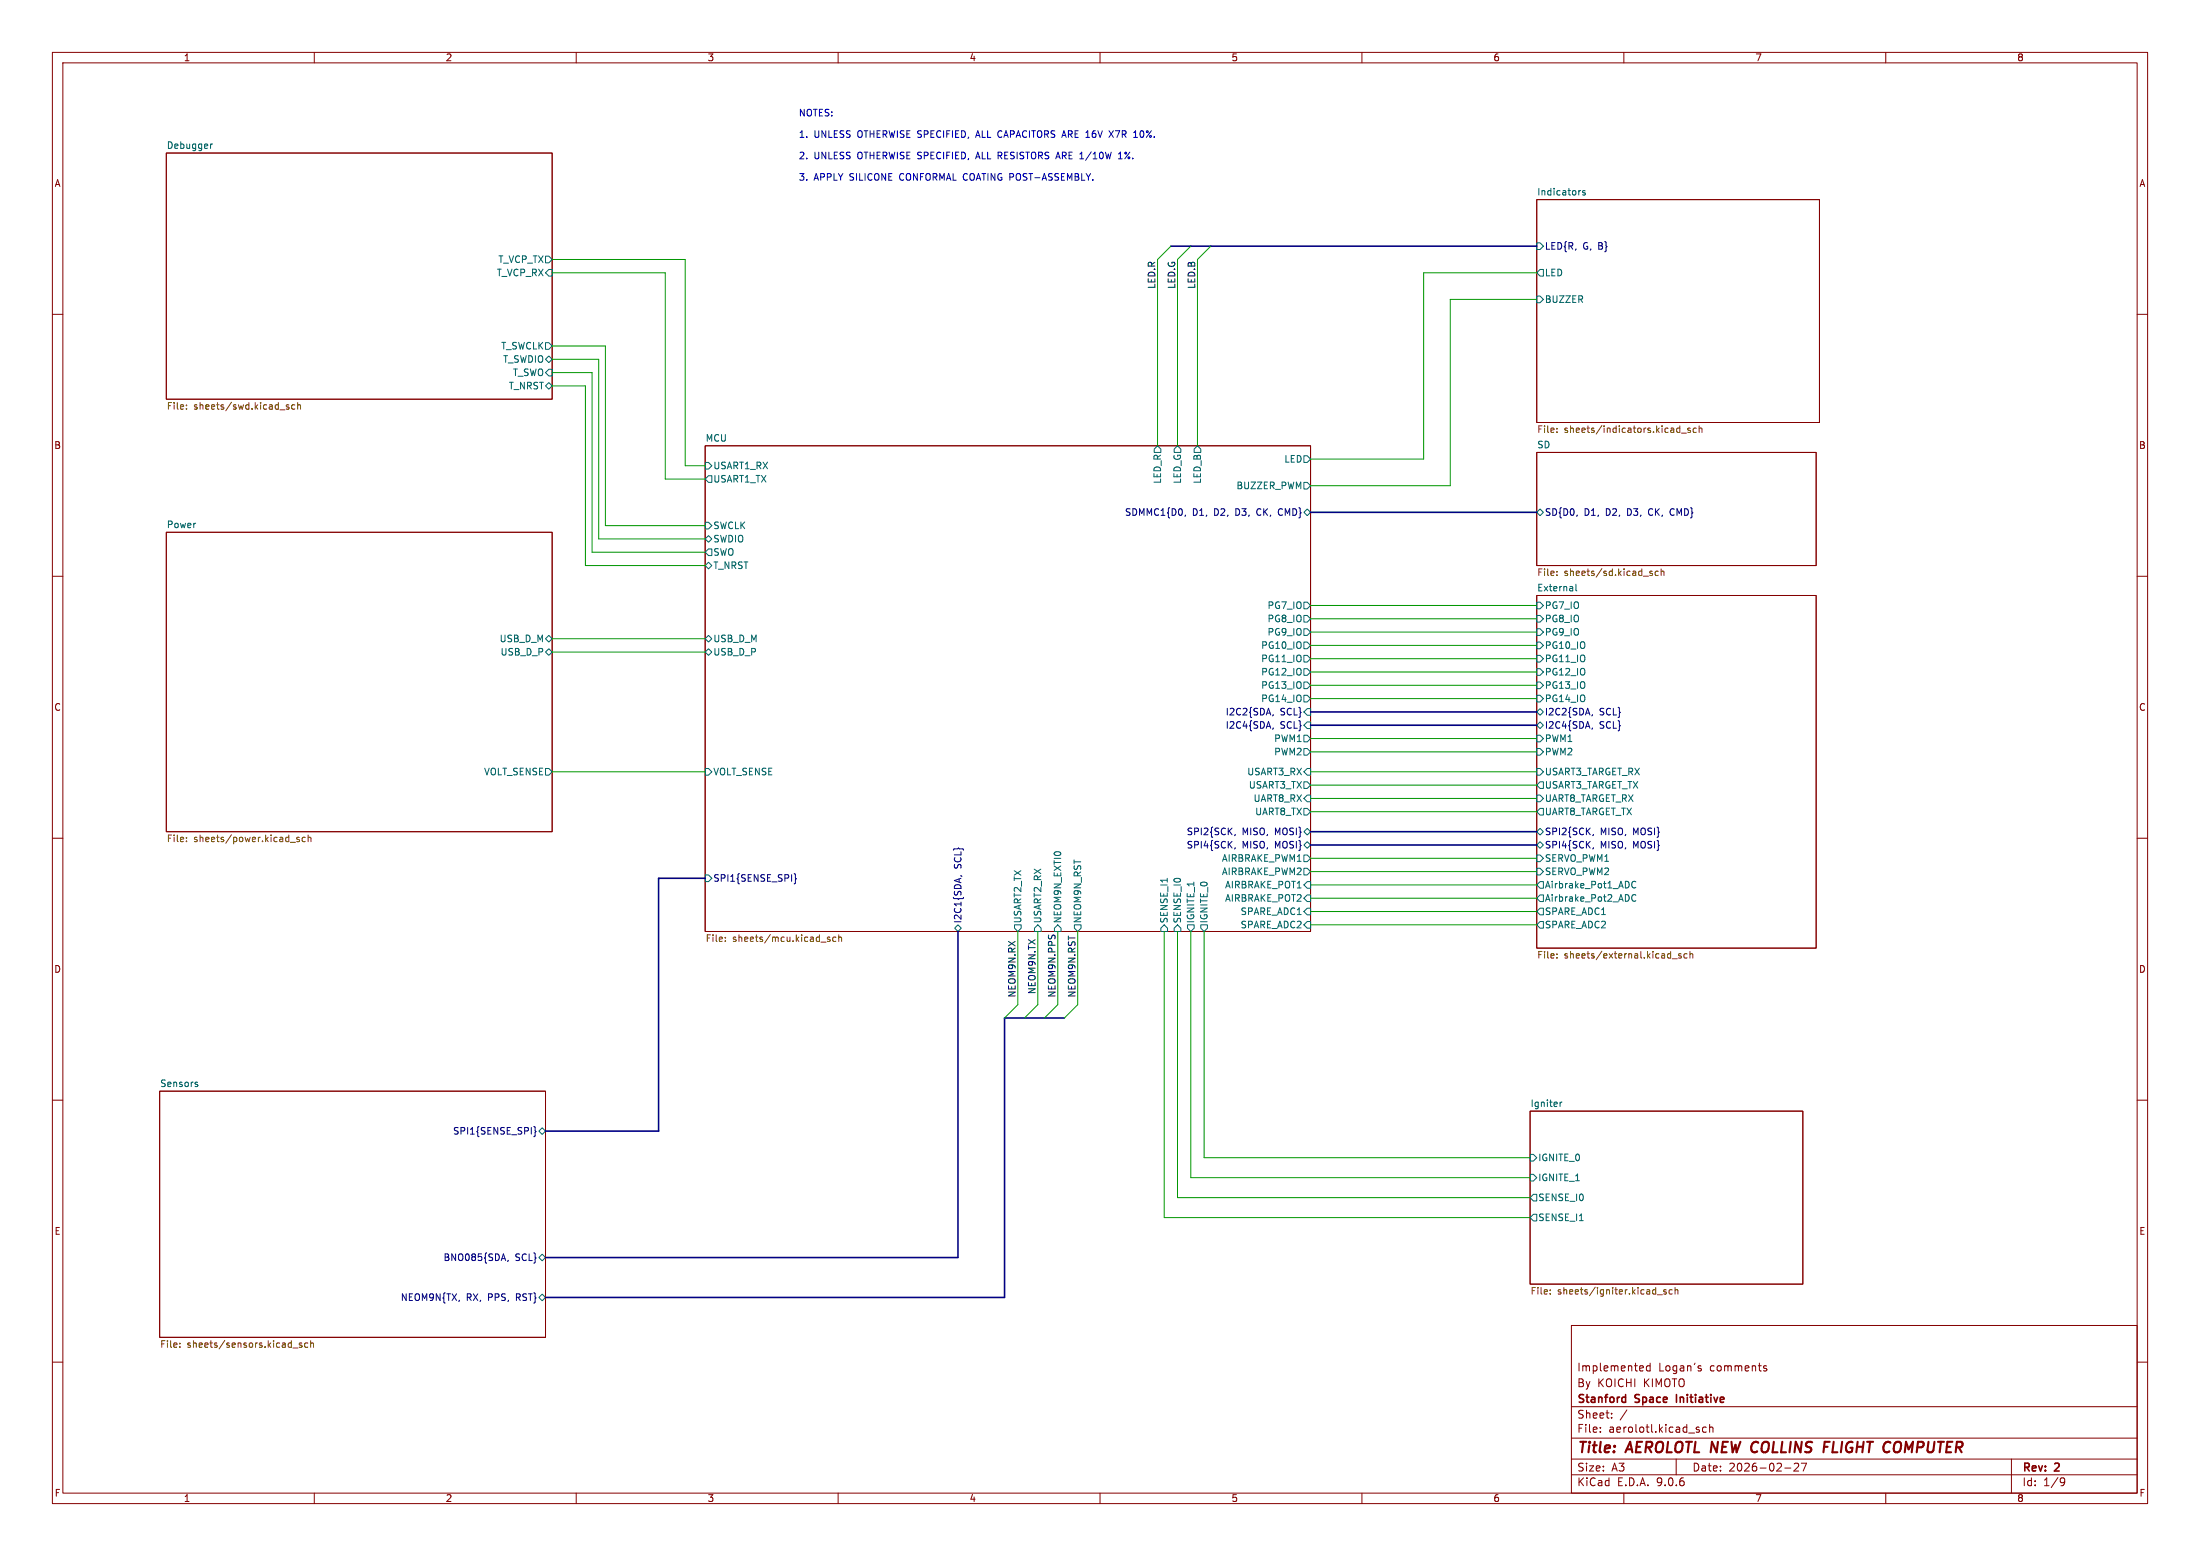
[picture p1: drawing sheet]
(kicad_sch
 (version 20250114)
 (generator "eeschema")
 (generator_version "9.0")
 (paper "A3")
 (title_block
  (title "AEROLOTL NEW COLLINS FLIGHT COMPUTER")
  (date "2026-02-27")
  (rev "2")
  (company "Stanford Space Initiative")
  (comment 1 "By KOICHI KIMOTO")
  (comment 2 "Implemented Logan's comments"))
 (lib_symbols)
 (bus_alias "SENSE_SPI"
  (members "SCK" "MISO" "MOSI" "CS_345" "CS_375" "CS_BMP" "INT_345" "INT_375"
   "INT_BMP" "CS_IMU_ACC" "CS_IMU_GYRO" "INT_IMU_ACC" "INT_IMU_GYRO"))
 (text "NOTES:\n\n1. UNLESS OTHERWISE SPECIFIED, ALL CAPACITORS ARE 16V X7R 10%.\n\n2. UNLESS OTHERWISE SPECIFIED, ALL RESISTORS ARE 1/10W 1%.\n\n3. APPLY SILICONE CONFORMAL COATING POST-ASSEMBLY."
  (exclude_from_sim no)
  (at 152.4 27.94 0)
  (effects (font (size 1.27 1.27)) (justify left)))
 (bus_entry
  (at 227.33 46.99)
  (size -2.54 2.54)
  (stroke (width 0) (type default)))
 (bus_entry
  (at 203.2 194.31)
  (size 2.54 -2.54)
  (stroke (width 0) (type default)))
 (bus_entry
  (at 231.14 46.99)
  (size -2.54 2.54)
  (stroke (width 0) (type default)))
 (bus_entry
  (at 191.77 194.31)
  (size 2.54 -2.54)
  (stroke (width 0) (type default)))
 (bus_entry
  (at 199.39 194.31)
  (size 2.54 -2.54)
  (stroke (width 0) (type default)))
 (bus_entry
  (at 195.58 194.31)
  (size 2.54 -2.54)
  (stroke (width 0) (type default)))
 (bus_entry
  (at 223.52 46.99)
  (size -2.54 2.54)
  (stroke (width 0) (type default)))
 (wire
  (pts (xy 250.19 118.11) (xy 293.37 118.11))
  (stroke (width 0) (type default)))
 (wire
  (pts (xy 250.19 115.57) (xy 293.37 115.57))
  (stroke (width 0) (type default)))
 (wire
  (pts (xy 194.31 177.8) (xy 194.31 191.77))
  (stroke (width 0) (type default)))
 (wire
  (pts (xy 229.87 220.98) (xy 292.1 220.98))
  (stroke (width 0) (type default)))
 (wire
  (pts (xy 250.19 120.65) (xy 293.37 120.65))
  (stroke (width 0) (type default)))
 (bus
  (pts (xy 250.19 138.43) (xy 293.37 138.43))
  (stroke (width 0) (type default)))
 (wire
  (pts (xy 201.93 177.8) (xy 201.93 191.77))
  (stroke (width 0) (type default)))
 (bus
  (pts (xy 250.19 158.75) (xy 293.37 158.75))
  (stroke (width 0) (type default)))
 (wire
  (pts (xy 276.86 57.15) (xy 293.37 57.15))
  (stroke (width 0) (type default)))
 (bus
  (pts (xy 191.77 194.31) (xy 191.77 247.65))
  (stroke (width 0) (type default)))
 (bus
  (pts (xy 223.52 46.99) (xy 227.33 46.99))
  (stroke (width 0) (type default)))
 (wire
  (pts (xy 250.19 152.4) (xy 293.37 152.4))
  (stroke (width 0) (type default)))
 (wire
  (pts (xy 250.19 171.45) (xy 293.37 171.45))
  (stroke (width 0) (type default)))
 (wire
  (pts (xy 250.19 87.63) (xy 271.78 87.63))
  (stroke (width 0) (type default)))
 (bus
  (pts (xy 250.19 97.79) (xy 293.37 97.79))
  (stroke (width 0) (type default)))
 (wire
  (pts (xy 250.19 125.73) (xy 293.37 125.73))
  (stroke (width 0) (type default)))
 (wire
  (pts (xy 114.3 102.87) (xy 114.3 68.58))
  (stroke (width 0) (type default)))
 (bus
  (pts (xy 250.19 135.89) (xy 293.37 135.89))
  (stroke (width 0) (type default)))
 (wire
  (pts (xy 250.19 123.19) (xy 293.37 123.19))
  (stroke (width 0) (type default)))
 (wire
  (pts (xy 205.74 177.8) (xy 205.74 191.77))
  (stroke (width 0) (type default)))
 (wire
  (pts (xy 115.57 66.04) (xy 115.57 100.33))
  (stroke (width 0) (type default)))
 (wire
  (pts (xy 105.41 71.12) (xy 113.03 71.12))
  (stroke (width 0) (type default)))
 (wire
  (pts (xy 250.19 166.37) (xy 293.37 166.37))
  (stroke (width 0) (type default)))
 (wire
  (pts (xy 105.41 66.04) (xy 115.57 66.04))
  (stroke (width 0) (type default)))
 (wire
  (pts (xy 105.41 147.32) (xy 134.62 147.32))
  (stroke (width 0) (type default)))
 (bus
  (pts (xy 125.73 215.9) (xy 125.73 167.64))
  (stroke (width 0) (type default)))
 (wire
  (pts (xy 115.57 100.33) (xy 134.62 100.33))
  (stroke (width 0) (type default)))
 (wire
  (pts (xy 105.41 52.07) (xy 127 52.07))
  (stroke (width 0) (type default)))
 (bus
  (pts (xy 104.14 247.65) (xy 191.77 247.65))
  (stroke (width 0) (type default)))
 (wire
  (pts (xy 222.25 177.8) (xy 222.25 232.41))
  (stroke (width 0) (type default)))
 (wire
  (pts (xy 114.3 68.58) (xy 105.41 68.58))
  (stroke (width 0) (type default)))
 (wire
  (pts (xy 134.62 102.87) (xy 114.3 102.87))
  (stroke (width 0) (type default)))
 (wire
  (pts (xy 224.79 177.8) (xy 224.79 228.6))
  (stroke (width 0) (type default)))
 (wire
  (pts (xy 250.19 92.71) (xy 276.86 92.71))
  (stroke (width 0) (type default)))
 (bus
  (pts (xy 195.58 194.31) (xy 199.39 194.31))
  (stroke (width 0) (type default)))
 (wire
  (pts (xy 250.19 173.99) (xy 293.37 173.99))
  (stroke (width 0) (type default)))
 (bus
  (pts (xy 231.14 46.99) (xy 293.37 46.99))
  (stroke (width 0) (type default)))
 (bus
  (pts (xy 199.39 194.31) (xy 203.2 194.31))
  (stroke (width 0) (type default)))
 (wire
  (pts (xy 113.03 71.12) (xy 113.03 105.41))
  (stroke (width 0) (type default)))
 (wire
  (pts (xy 250.19 154.94) (xy 293.37 154.94))
  (stroke (width 0) (type default)))
 (bus
  (pts (xy 125.73 167.64) (xy 134.62 167.64))
  (stroke (width 0) (type default)))
 (wire
  (pts (xy 229.87 177.8) (xy 229.87 220.98))
  (stroke (width 0) (type default)))
 (wire
  (pts (xy 105.41 121.92) (xy 134.62 121.92))
  (stroke (width 0) (type default)))
 (wire
  (pts (xy 113.03 105.41) (xy 134.62 105.41))
  (stroke (width 0) (type default)))
 (wire
  (pts (xy 111.76 73.66) (xy 105.41 73.66))
  (stroke (width 0) (type default)))
 (wire
  (pts (xy 228.6 49.53) (xy 228.6 85.09))
  (stroke (width 0) (type default)))
 (wire
  (pts (xy 111.76 107.95) (xy 111.76 73.66))
  (stroke (width 0) (type default)))
 (wire
  (pts (xy 250.19 130.81) (xy 293.37 130.81))
  (stroke (width 0) (type default)))
 (wire
  (pts (xy 250.19 133.35) (xy 293.37 133.35))
  (stroke (width 0) (type default)))
 (wire
  (pts (xy 224.79 49.53) (xy 224.79 85.09))
  (stroke (width 0) (type default)))
 (wire
  (pts (xy 224.79 228.6) (xy 292.1 228.6))
  (stroke (width 0) (type default)))
 (wire
  (pts (xy 220.98 49.53) (xy 220.98 85.09))
  (stroke (width 0) (type default)))
 (wire
  (pts (xy 250.19 168.91) (xy 293.37 168.91))
  (stroke (width 0) (type default)))
 (wire
  (pts (xy 222.25 232.41) (xy 292.1 232.41))
  (stroke (width 0) (type default)))
 (bus
  (pts (xy 227.33 46.99) (xy 231.14 46.99))
  (stroke (width 0) (type default)))
 (wire
  (pts (xy 250.19 149.86) (xy 293.37 149.86))
  (stroke (width 0) (type default)))
 (wire
  (pts (xy 105.41 49.53) (xy 130.81 49.53))
  (stroke (width 0) (type default)))
 (wire
  (pts (xy 227.33 177.8) (xy 227.33 224.79))
  (stroke (width 0) (type default)))
 (wire
  (pts (xy 250.19 140.97) (xy 293.37 140.97))
  (stroke (width 0) (type default)))
 (bus
  (pts (xy 191.77 194.31) (xy 195.58 194.31))
  (stroke (width 0) (type default)))
 (bus
  (pts (xy 104.14 215.9) (xy 125.73 215.9))
  (stroke (width 0) (type default)))
 (wire
  (pts (xy 198.12 177.8) (xy 198.12 191.77))
  (stroke (width 0) (type default)))
 (wire
  (pts (xy 276.86 92.71) (xy 276.86 57.15))
  (stroke (width 0) (type default)))
 (wire
  (pts (xy 130.81 49.53) (xy 130.81 88.9))
  (stroke (width 0) (type default)))
 (wire
  (pts (xy 250.19 147.32) (xy 293.37 147.32))
  (stroke (width 0) (type default)))
 (wire
  (pts (xy 250.19 163.83) (xy 293.37 163.83))
  (stroke (width 0) (type default)))
 (wire
  (pts (xy 105.41 124.46) (xy 134.62 124.46))
  (stroke (width 0) (type default)))
 (wire
  (pts (xy 130.81 88.9) (xy 134.62 88.9))
  (stroke (width 0) (type default)))
 (bus
  (pts (xy 250.19 161.29) (xy 293.37 161.29))
  (stroke (width 0) (type default)))
 (wire
  (pts (xy 271.78 52.07) (xy 293.37 52.07))
  (stroke (width 0) (type default)))
 (wire
  (pts (xy 227.33 224.79) (xy 292.1 224.79))
  (stroke (width 0) (type default)))
 (wire
  (pts (xy 134.62 107.95) (xy 111.76 107.95))
  (stroke (width 0) (type default)))
 (wire
  (pts (xy 250.19 128.27) (xy 293.37 128.27))
  (stroke (width 0) (type default)))
 (wire
  (pts (xy 127 52.07) (xy 127 91.44))
  (stroke (width 0) (type default)))
 (wire
  (pts (xy 250.19 143.51) (xy 293.37 143.51))
  (stroke (width 0) (type default)))
 (wire
  (pts (xy 271.78 87.63) (xy 271.78 52.07))
  (stroke (width 0) (type default)))
 (wire
  (pts (xy 127 91.44) (xy 134.62 91.44))
  (stroke (width 0) (type default)))
 (wire
  (pts (xy 250.19 176.53) (xy 293.37 176.53))
  (stroke (width 0) (type default)))
 (label "NEOM9N.PPS"
  (at 201.93 190.5 90)
  (effects (font (size 1.27 1.27)) (justify left bottom)))
 (label "LED.B"
  (at 228.6 55.245 90)
  (effects (font (size 1.27 1.27)) (justify left bottom)))
 (label "LED.G"
  (at 224.79 55.245 90)
  (effects (font (size 1.27 1.27)) (justify left bottom)))
 (label "NEOM9N.RST"
  (at 205.74 190.5 90)
  (effects (font (size 1.27 1.27)) (justify left bottom)))
 (label "NEOM9N.TX"
  (at 198.12 189.865 90)
  (effects (font (size 1.27 1.27)) (justify left bottom)))
 (label "LED.R"
  (at 220.98 55.245 90)
  (effects (font (size 1.27 1.27)) (justify left bottom)))
 (label "NEOM9N.RX"
  (at 194.31 190.5 90)
  (effects (font (size 1.27 1.27)) (justify left bottom)))
 (sheet
  (at 31.75 29.21)
  (size 73.66 46.99)
  (exclude_from_sim no)
  (in_bom yes)
  (on_board yes)
  (dnp no)
  (fields_autoplaced yes)
  (stroke (width 0.1524) (type solid))
  (fill (color 0 0 0 0.0000))
  (property "Sheetname" "Debugger" (at 31.75 28.4984 0) (effects (font (size 1.27 1.27)) (justify left bottom)))
  (property "Sheetfile" "sheets/swd.kicad_sch" (at 31.75 76.7846 0) (effects (font (size 1.27 1.27)) (justify left top)))
  (pin "T_VCP_RX" input (at 105.41 52.07 0) (effects (font (size 1.27 1.27)) (justify right)))
  (pin "T_VCP_TX" output (at 105.41 49.53 0) (effects (font (size 1.27 1.27)) (justify right)))
  (pin "T_SWCLK" output (at 105.41 66.04 0) (effects (font (size 1.27 1.27)) (justify right)))
  (pin "T_SWDIO" bidirectional (at 105.41 68.58 0) (effects (font (size 1.27 1.27)) (justify right)))
  (pin "T_SWO" input (at 105.41 71.12 0) (effects (font (size 1.27 1.27)) (justify right)))
  (pin "T_NRST" bidirectional (at 105.41 73.66 0) (effects (font (size 1.27 1.27)) (justify right))))
 (sheet
  (at 293.37 86.36)
  (size 53.34 21.59)
  (exclude_from_sim no)
  (in_bom yes)
  (on_board yes)
  (dnp no)
  (fields_autoplaced yes)
  (stroke (width 0.1524) (type solid))
  (fill (color 0 0 0 0.0000))
  (property "Sheetname" "SD" (at 293.37 85.6484 0) (effects (font (size 1.27 1.27)) (justify left bottom)))
  (property "Sheetfile" "sheets/sd.kicad_sch" (at 293.37 108.5346 0) (effects (font (size 1.27 1.27)) (justify left top)))
  (pin "SD{D0, D1, D2, D3, CK, CMD}" bidirectional (at 293.37 97.79 180) (effects (font (size 1.27 1.27)) (justify left))))
 (sheet
  (at 292.1 212.09)
  (size 52.07 33.02)
  (exclude_from_sim no)
  (in_bom yes)
  (on_board yes)
  (dnp no)
  (fields_autoplaced yes)
  (stroke (width 0.1524) (type solid))
  (fill (color 0 0 0 0.0000))
  (property "Sheetname" "Igniter" (at 292.1 211.3784 0) (effects (font (size 1.27 1.27)) (justify left bottom)))
  (property "Sheetfile" "sheets/igniter.kicad_sch" (at 292.1 245.6946 0) (effects (font (size 1.27 1.27)) (justify left top)))
  (pin "IGNITE_0" input (at 292.1 220.98 180) (effects (font (size 1.27 1.27)) (justify left)))
  (pin "IGNITE_1" input (at 292.1 224.79 180) (effects (font (size 1.27 1.27)) (justify left)))
  (pin "SENSE_I0" output (at 292.1 228.6 180) (effects (font (size 1.27 1.27)) (justify left)))
  (pin "SENSE_I1" output (at 292.1 232.41 180) (effects (font (size 1.27 1.27)) (justify left))))
 (sheet
  (at 293.37 113.665)
  (size 53.34 67.31)
  (exclude_from_sim no)
  (in_bom yes)
  (on_board yes)
  (dnp no)
  (fields_autoplaced yes)
  (stroke (width 0.1524) (type solid))
  (fill (color 0 0 0 0.0000))
  (property "Sheetname" "External" (at 293.37 112.9534 0) (effects (font (size 1.27 1.27)) (justify left bottom)))
  (property "Sheetfile" "sheets/external.kicad_sch" (at 293.37 181.5596 0) (effects (font (size 1.27 1.27)) (justify left top)))
  (pin "SERVO_PWM1" input (at 293.37 163.83 180) (effects (font (size 1.27 1.27)) (justify left)))
  (pin "SERVO_PWM2" input (at 293.37 166.37 180) (effects (font (size 1.27 1.27)) (justify left)))
  (pin "I2C2{SDA, SCL}" bidirectional (at 293.37 135.89 180) (effects (font (size 1.27 1.27)) (justify left)))
  (pin "I2C4{SDA, SCL}" bidirectional (at 293.37 138.43 180) (effects (font (size 1.27 1.27)) (justify left)))
  (pin "Airbrake_Pot1_ADC" output (at 293.37 168.91 180) (effects (font (size 1.27 1.27)) (justify left)))
  (pin "Airbrake_Pot2_ADC" output (at 293.37 171.45 180) (effects (font (size 1.27 1.27)) (justify left)))
  (pin "SPARE_ADC1" output (at 293.37 173.99 180) (effects (font (size 1.27 1.27)) (justify left)))
  (pin "SPI2{SCK, MISO, MOSI}" bidirectional (at 293.37 158.75 180) (effects (font (size 1.27 1.27)) (justify left)))
  (pin "SPI4{SCK, MISO, MOSI}" bidirectional (at 293.37 161.29 180) (effects (font (size 1.27 1.27)) (justify left)))
  (pin "PG7_IO" input (at 293.37 115.57 180) (effects (font (size 1.27 1.27)) (justify left)))
  (pin "PG8_IO" input (at 293.37 118.11 180) (effects (font (size 1.27 1.27)) (justify left)))
  (pin "PG9_IO" input (at 293.37 120.65 180) (effects (font (size 1.27 1.27)) (justify left)))
  (pin "PG10_IO" input (at 293.37 123.19 180) (effects (font (size 1.27 1.27)) (justify left)))
  (pin "PG11_IO" input (at 293.37 125.73 180) (effects (font (size 1.27 1.27)) (justify left)))
  (pin "PG12_IO" input (at 293.37 128.27 180) (effects (font (size 1.27 1.27)) (justify left)))
  (pin "PG13_IO" input (at 293.37 130.81 180) (effects (font (size 1.27 1.27)) (justify left)))
  (pin "PG14_IO" input (at 293.37 133.35 180) (effects (font (size 1.27 1.27)) (justify left)))
  (pin "SPARE_ADC2" output (at 293.37 176.53 180) (effects (font (size 1.27 1.27)) (justify left)))
  (pin "UART8_TARGET_RX" input (at 293.37 152.4 180) (effects (font (size 1.27 1.27)) (justify left)))
  (pin "UART8_TARGET_TX" output (at 293.37 154.94 180) (effects (font (size 1.27 1.27)) (justify left)))
  (pin "USART3_TARGET_RX" input (at 293.37 147.32 180) (effects (font (size 1.27 1.27)) (justify left)))
  (pin "USART3_TARGET_TX" output (at 293.37 149.86 180) (effects (font (size 1.27 1.27)) (justify left)))
  (pin "PWM1" input (at 293.37 140.97 180) (effects (font (size 1.27 1.27)) (justify left)))
  (pin "PWM2" input (at 293.37 143.51 180) (effects (font (size 1.27 1.27)) (justify left))))
 (sheet
  (at 293.37 38.1)
  (size 53.975 42.545)
  (exclude_from_sim no)
  (in_bom yes)
  (on_board yes)
  (dnp no)
  (fields_autoplaced yes)
  (stroke (width 0.1524) (type solid))
  (fill (color 0 0 0 0.0000))
  (property "Sheetname" "Indicators" (at 293.37 37.3884 0) (effects (font (size 1.27 1.27)) (justify left bottom)))
  (property "Sheetfile" "sheets/indicators.kicad_sch" (at 293.37 81.2296 0) (effects (font (size 1.27 1.27)) (justify left top)))
  (pin "BUZZER" input (at 293.37 57.15 180) (effects (font (size 1.27 1.27)) (justify left)))
  (pin "LED{R, G, B}" input (at 293.37 46.99 180) (effects (font (size 1.27 1.27)) (justify left)))
  (pin "LED" output (at 293.37 52.07 180) (effects (font (size 1.27 1.27)) (justify left))))
 (sheet
  (at 31.75 101.6)
  (size 73.66 57.15)
  (exclude_from_sim no)
  (in_bom yes)
  (on_board yes)
  (dnp no)
  (fields_autoplaced yes)
  (stroke (width 0.1524) (type solid))
  (fill (color 0 0 0 0.0000))
  (property "Sheetname" "Power" (at 31.75 100.8884 0) (effects (font (size 1.27 1.27)) (justify left bottom)))
  (property "Sheetfile" "sheets/power.kicad_sch" (at 31.75 159.3346 0) (effects (font (size 1.27 1.27)) (justify left top)))
  (pin "USB_D_M" bidirectional (at 105.41 121.92 0) (effects (font (size 1.27 1.27)) (justify right)))
  (pin "USB_D_P" bidirectional (at 105.41 124.46 0) (effects (font (size 1.27 1.27)) (justify right)))
  (pin "VOLT_SENSE" output (at 105.41 147.32 0) (effects (font (size 1.27 1.27)) (justify right))))
 (sheet
  (at 30.48 208.28)
  (size 73.66 46.99)
  (exclude_from_sim no)
  (in_bom yes)
  (on_board yes)
  (dnp no)
  (fields_autoplaced yes)
  (stroke (width 0.1524) (type solid))
  (fill (color 0 0 0 0.0000))
  (property "Sheetname" "Sensors" (at 30.48 207.5684 0) (effects (font (size 1.27 1.27)) (justify left bottom)))
  (property "Sheetfile" "sheets/sensors.kicad_sch" (at 30.48 255.8546 0) (effects (font (size 1.27 1.27)) (justify left top)))
  (pin "NEOM9N{TX, RX, PPS, RST}" bidirectional (at 104.14 247.65 0) (effects (font (size 1.27 1.27)) (justify right)))
  (pin "SPI1{SENSE_SPI}" bidirectional (at 104.14 215.9 0) (effects (font (size 1.27 1.27)) (justify right))))
 (sheet
  (at 134.62 85.09)
  (size 115.57 92.71)
  (exclude_from_sim no)
  (in_bom yes)
  (on_board yes)
  (dnp no)
  (fields_autoplaced yes)
  (stroke (width 0.1524) (type solid))
  (fill (color 0 0 0 0.0000))
  (property "Sheetname" "MCU" (at 134.62 84.3784 0) (effects (font (size 1.27 1.27)) (justify left bottom)))
  (property "Sheetfile" "sheets/mcu.kicad_sch" (at 134.62 178.3846 0) (effects (font (size 1.27 1.27)) (justify left top)))
  (pin "USART1_RX" input (at 134.62 88.9 180) (effects (font (size 1.27 1.27)) (justify left)))
  (pin "USART1_TX" output (at 134.62 91.44 180) (effects (font (size 1.27 1.27)) (justify left)))
  (pin "IGNITE_0" output (at 229.87 177.8 270) (effects (font (size 1.27 1.27)) (justify left)))
  (pin "IGNITE_1" output (at 227.33 177.8 270) (effects (font (size 1.27 1.27)) (justify left)))
  (pin "SDMMC1{D0, D1, D2, D3, CK, CMD}" bidirectional (at 250.19 97.79 0) (effects (font (size 1.27 1.27)) (justify right)))
  (pin "SENSE_I0" input (at 224.79 177.8 270) (effects (font (size 1.27 1.27)) (justify left)))
  (pin "SENSE_I1" input (at 222.25 177.8 270) (effects (font (size 1.27 1.27)) (justify left)))
  (pin "SWDIO" bidirectional (at 134.62 102.87 180) (effects (font (size 1.27 1.27)) (justify left)))
  (pin "USB_D_M" bidirectional (at 134.62 121.92 180) (effects (font (size 1.27 1.27)) (justify left)))
  (pin "USB_D_P" bidirectional (at 134.62 124.46 180) (effects (font (size 1.27 1.27)) (justify left)))
  (pin "SWCLK" input (at 134.62 100.33 180) (effects (font (size 1.27 1.27)) (justify left)))
  (pin "SWO" output (at 134.62 105.41 180) (effects (font (size 1.27 1.27)) (justify left)))
  (pin "T_NRST" bidirectional (at 134.62 107.95 180) (effects (font (size 1.27 1.27)) (justify left)))
  (pin "NEOM9N_EXTI0" input (at 201.93 177.8 270) (effects (font (size 1.27 1.27)) (justify left)))
  (pin "NEOM9N_RST" output (at 205.74 177.8 270) (effects (font (size 1.27 1.27)) (justify left)))
  (pin "USART2_RX" input (at 198.12 177.8 270) (effects (font (size 1.27 1.27)) (justify left)))
  (pin "USART2_TX" output (at 194.31 177.8 270) (effects (font (size 1.27 1.27)) (justify left)))
  (pin "I2C1{SDA, SCL}" bidirectional (at 182.88 177.8 270) (effects (font (size 1.27 1.27)) (justify left)))
  (pin "I2C2{SDA, SCL}" input (at 250.19 135.89 0) (effects (font (size 1.27 1.27)) (justify right)))
  (pin "I2C4{SDA, SCL}" input (at 250.19 138.43 0) (effects (font (size 1.27 1.27)) (justify right)))
  (pin "AIRBRAKE_POT1" input (at 250.19 168.91 0) (effects (font (size 1.27 1.27)) (justify right)))
  (pin "AIRBRAKE_POT2" input (at 250.19 171.45 0) (effects (font (size 1.27 1.27)) (justify right)))
  (pin "SPARE_ADC1" input (at 250.19 173.99 0) (effects (font (size 1.27 1.27)) (justify right)))
  (pin "USART3_RX" input (at 250.19 147.32 0) (effects (font (size 1.27 1.27)) (justify right)))
  (pin "USART3_TX" output (at 250.19 149.86 0) (effects (font (size 1.27 1.27)) (justify right)))
  (pin "AIRBRAKE_PWM1" output (at 250.19 163.83 0) (effects (font (size 1.27 1.27)) (justify right)))
  (pin "AIRBRAKE_PWM2" output (at 250.19 166.37 0) (effects (font (size 1.27 1.27)) (justify right)))
  (pin "BUZZER_PWM" output (at 250.19 92.71 0) (effects (font (size 1.27 1.27)) (justify right)))
  (pin "SPI2{SCK, MISO, MOSI}" bidirectional (at 250.19 158.75 0) (effects (font (size 1.27 1.27)) (justify right)))
  (pin "SPI4{SCK, MISO, MOSI}" bidirectional (at 250.19 161.29 0) (effects (font (size 1.27 1.27)) (justify right)))
  (pin "LED_B" output (at 228.6 85.09 90) (effects (font (size 1.27 1.27)) (justify right)))
  (pin "LED_G" output (at 224.79 85.09 90) (effects (font (size 1.27 1.27)) (justify right)))
  (pin "LED_R" output (at 220.98 85.09 90) (effects (font (size 1.27 1.27)) (justify right)))
  (pin "SPARE_ADC2" input (at 250.19 176.53 0) (effects (font (size 1.27 1.27)) (justify right)))
  (pin "LED" output (at 250.19 87.63 0) (effects (font (size 1.27 1.27)) (justify right)))
  (pin "PG7_IO" output (at 250.19 115.57 0) (effects (font (size 1.27 1.27)) (justify right)))
  (pin "PG8_IO" output (at 250.19 118.11 0) (effects (font (size 1.27 1.27)) (justify right)))
  (pin "PG9_IO" output (at 250.19 120.65 0) (effects (font (size 1.27 1.27)) (justify right)))
  (pin "PG10_IO" output (at 250.19 123.19 0) (effects (font (size 1.27 1.27)) (justify right)))
  (pin "PG11_IO" output (at 250.19 125.73 0) (effects (font (size 1.27 1.27)) (justify right)))
  (pin "PG12_IO" output (at 250.19 128.27 0) (effects (font (size 1.27 1.27)) (justify right)))
  (pin "PG13_IO" output (at 250.19 130.81 0) (effects (font (size 1.27 1.27)) (justify right)))
  (pin "PG14_IO" output (at 250.19 133.35 0) (effects (font (size 1.27 1.27)) (justify right)))
  (pin "VOLT_SENSE" input (at 134.62 147.32 180) (effects (font (size 1.27 1.27)) (justify left)))
  (pin "UART8_RX" input (at 250.19 152.4 0) (effects (font (size 1.27 1.27)) (justify right)))
  (pin "UART8_TX" output (at 250.19 154.94 0) (effects (font (size 1.27 1.27)) (justify right)))
  (pin "PWM1" output (at 250.19 140.97 0) (effects (font (size 1.27 1.27)) (justify right)))
  (pin "PWM2" output (at 250.19 143.51 0) (effects (font (size 1.27 1.27)) (justify right)))
  (pin "SPI1{SENSE_SPI}" input (at 134.62 167.64 180) (effects (font (size 1.27 1.27)) (justify left))))
 (sheet_instances
  (path ""
   (page "1")))
 (embedded_fonts no))
